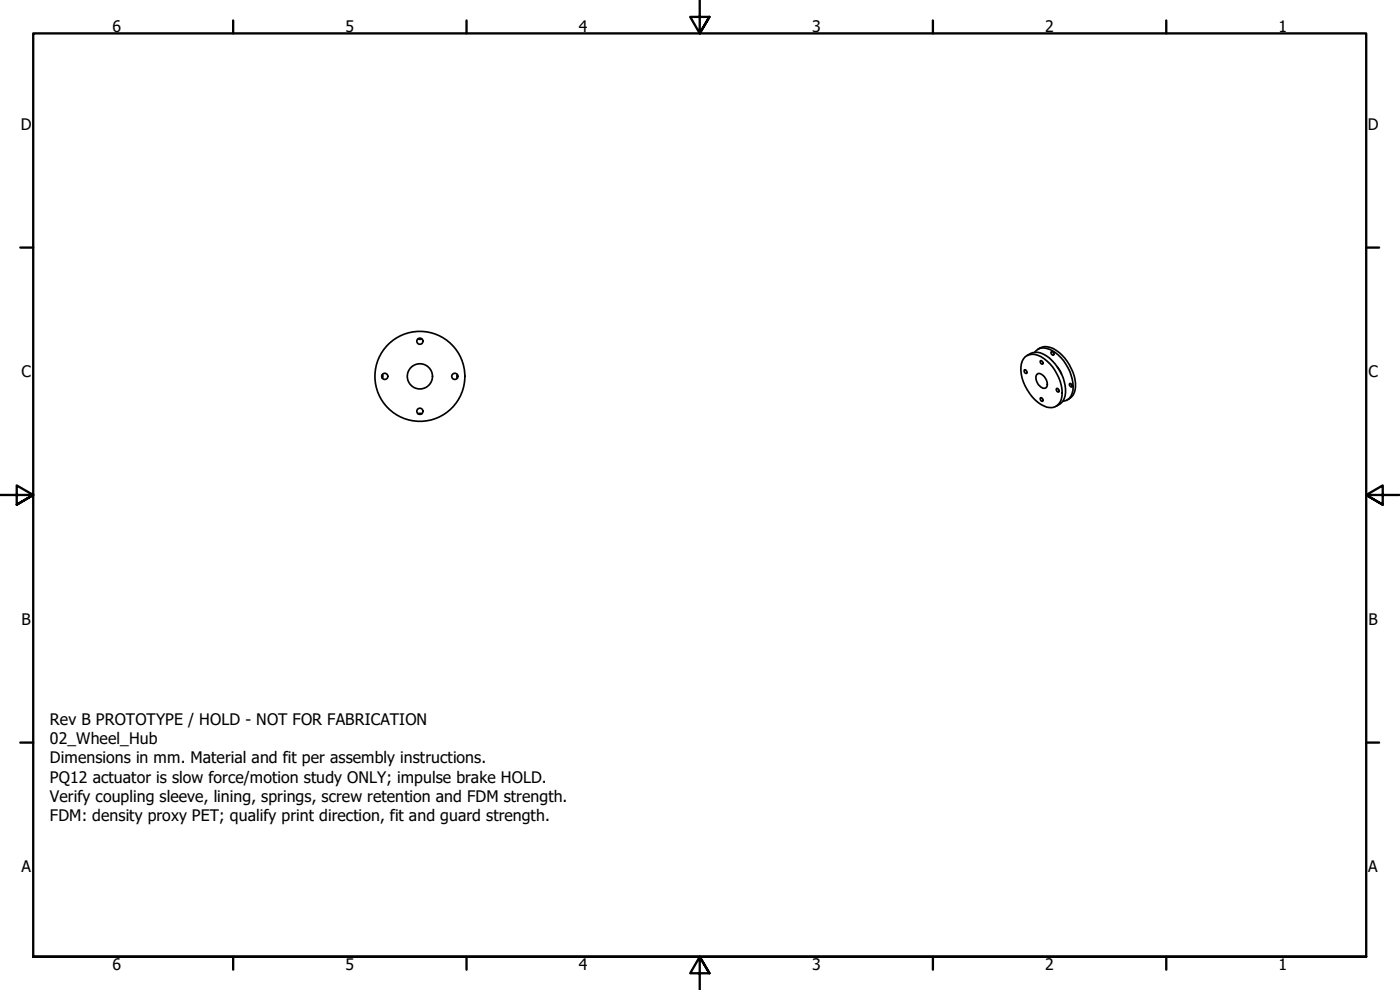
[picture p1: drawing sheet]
<svg xmlns="http://www.w3.org/2000/svg" width="420mm" height="297mm" viewBox="0 0 420 297" stroke-linecap="round" stroke-linejoin="round" font-family="sans-serif">
<!-- layer: Visible (ISO) -->
<g fill="none" stroke="#000" stroke-width=".51">
<path d="M114.8 112.4l.1 .5-.1 .6M125.5 101.7l.5 .1 .6-.1M137.3 112.4l-.2 .5 .2 .6M307.5 110.9l.7 .6v.5l-.7-.2-.2-.6zM307.7 107a5 5 0 0 1 6.4 1.3 12.8 12.8 0 0 1 4.4 11.5 3.4 3.4 0 0 1-5.3 2 13.2 13.2 0 0 1-6.7-12.6l.3-.8zM308.2 106.7a5 5 0 0 1 6.8 .7 12.3 12.3 0 0 1 4.4 12.2 4.4 4.4 0 0 1-2.4 2.3M310.5 105.7a3.3 3.3 0 0 1 4.3-.9 13.1 13.1 0 0 1 7.2 12.3 3.4 3.4 0 0 1-3 3.3M311.3 112.3a2.21 2.21 0 0 1 2.8 1.8 1.48 1.48 0 0 1-.7 2.4 3.1 3.1 0 0 1-2.1-4.2zM311.5 104.8a5 5 0 0 1 6.4 1 13.6 13.6 0 0 1 4.7 11.2 3.8 3.8 0 0 1-2.4 3M312.2 108.3l.6 .1 .2 .8-.6-.2zM312.4 119.3l.6 .5-.2 .6-.6-.5zM315.5 105.6l.2-.1 .4 .2 .2 .6-.2 .3-.6-.5z"/>
<path d="M317.1 116.6l.1-.1 .4 .3 .2 .7-.2 .2-.4-.3zM317.3 110.1l1.3 2.2M321 115.1l.6 .2 .2 .8-.6-.2zM126.6 124.2l-.6-.2-.5 .2"/>
<circle cx="115.5" cy="112.9" r=".92"/>
<circle cx="126" cy="112.9" r="13.5"/>
<circle cx="126" cy="112.9" r="3.8"/>
<circle cx="126" cy="102.4" r=".92"/>
<circle cx="136.5" cy="112.9" r=".92"/>
<circle cx="126" cy="123.4" r=".92"/>
</g>
<!-- layer: Border (ISO) -->
<g fill="none" stroke="#000" stroke-width=".7">
<path d="M70 6.1v3.9M140 6.1v3.9M210 0v10l-2.9-4.9h5.8l-2.9 4.9 2.9-4.9M280 6.1v3.9M350 6.1v3.9M6.1 74.3h3.9M410 74.3h3.9M0 148.5h10l-5-2.8v5.7l5-2.9-5 2.9M420 148.5h-10l5-2.8v5.7l-5-2.9 5 2.9M6.1 222.8h3.9M410 222.8h3.9M10 287.1v-277.1h400v277.1h-400h400"/>
<path d="M70 287.1v3.8M140 287.1v3.8M212.9 292l-2.9-4.9 2.9 4.9h-5.8l2.9-4.9v9.9M280 287.1v3.8M350 287.1v3.8"/>
</g>
<g font-size="4.8">
<text x="33.7" y="9.6">6</text>
<text x="103.7" y="9.6">5</text>
<text x="173.7" y="9.6">4</text>
<text x="243.7" y="9.6">3</text>
<text x="313.7" y="9.6">2</text>
<text x="383.7" y="9.6">1</text>
<text x="6.2" y="38.9">D</text>
<text x="410.5" y="38.9">D</text>
<text x="6.4" y="113.1">C</text>
<text x="410.7" y="113.1">C</text>
<text x="6.4" y="187.4">B</text>
<text x="410.7" y="187.4">B</text>
<text x="15" y="217.5">Rev B PROTOTYPE / HOLD - NOT FOR FABRICATION</text>
<text x="15" y="223.3">02_Wheel_Hub</text>
<text x="15" y="229">Dimensions in mm. Material and fit per assembly instructions.</text>
<text x="15" y="234.8">PQ12 actuator is slow force/motion study ONLY; impulse brake HOLD.</text>
<text x="15" y="240.6">Verify coupling sleeve, lining, springs, screw retention and FDM strength.</text>
<text x="15" y="246.4">FDM: density proxy PET; qualify print direction, fit and guard strength.</text>
<text x="6.4" y="261.7">A</text>
<text x="410.7" y="261.7">A</text>
<text x="33.7" y="290.9">6</text>
<text x="103.7" y="290.9">5</text>
<text x="173.7" y="290.9">4</text>
<text x="243.7" y="290.9">3</text>
<text x="313.7" y="290.9">2</text>
<text x="383.7" y="290.9">1</text>
</g>
</svg>
